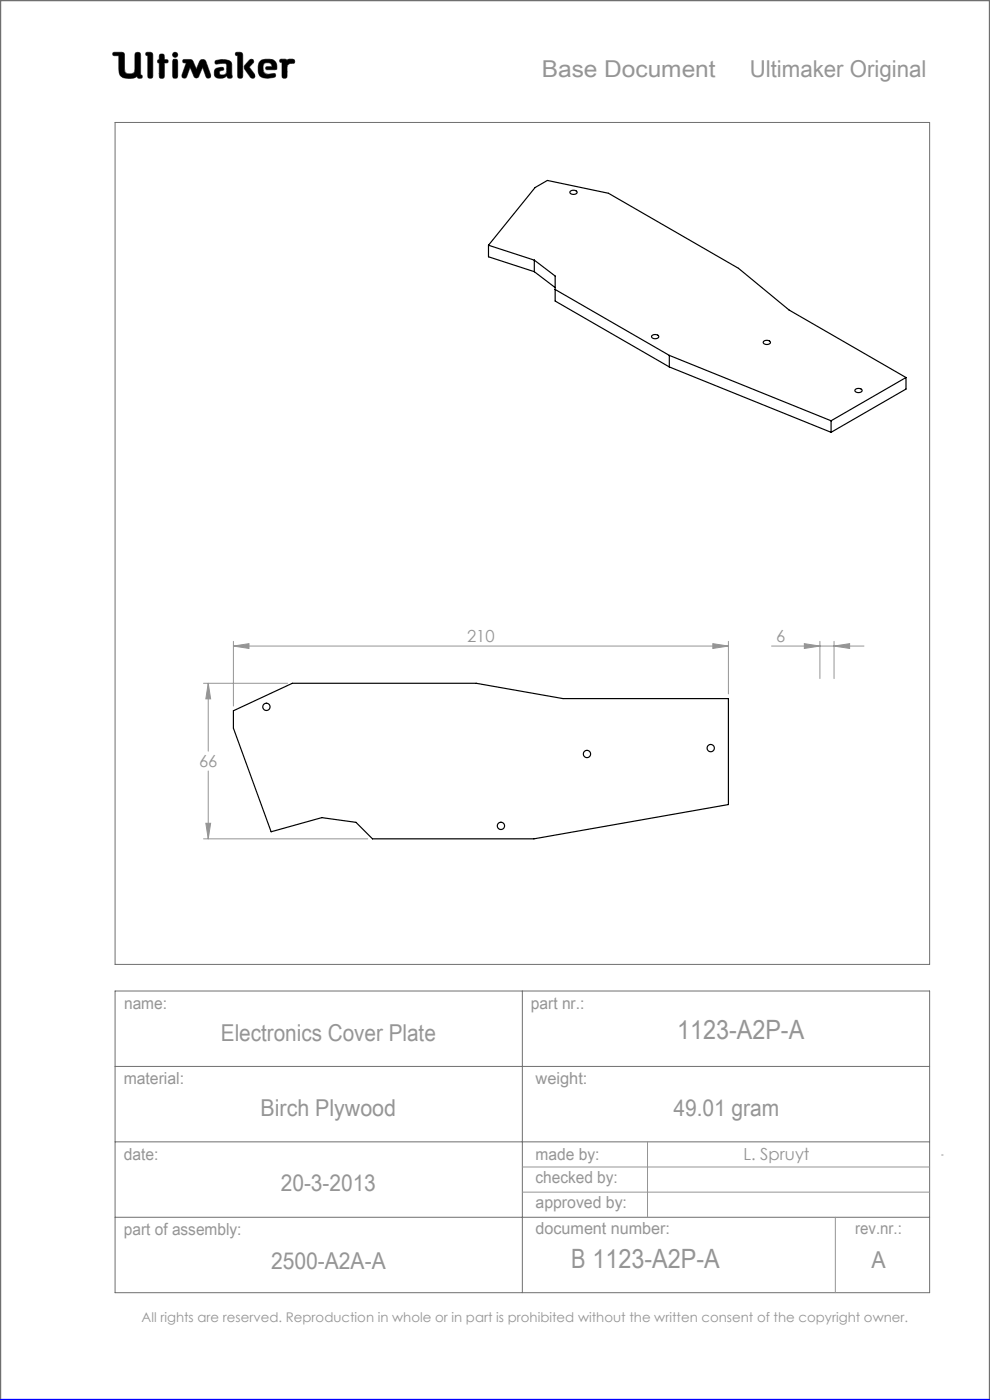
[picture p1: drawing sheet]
<svg xmlns="http://www.w3.org/2000/svg" width="210mm" height="297mm" viewBox="0 0 210 297" stroke-linecap="round" stroke-linejoin="round" font-family="sans-serif">
<g fill="none" stroke="#6f6f6f" stroke-width=".21">
<path d="M24 11.1h1.8l.5 .2 .2 4a1.62 1.62 0 0 0 2 0l.2-4a.65 .65 0 0 1 .7-.2 .65 .65 0 0 1 .4 .6v4.2l.3 .1-.1 .6a.65 .65 0 0 1-.9-.3 4 4 0 0 1-3 .2l-.6-.5-.2-.6-.1-3.6h-1.2l-.1-.3zM29.1 16.2v.1M31 11.1l1.2 .1 .2 .4v4.8a.59 .59 0 0 1-.7 .2 .59 .59 0 0 1-.4-.5v-4.3l-.4-.1zM33.8 13.4h.1M33.8 12.6h.1M33.8 12.6l-.3 .1-.1 .3 .1 .3 .3 .1M33.8 12.6v-1a.59 .59 0 0 1 .7-.1 .59 .59 0 0 1 .4 .5v.6l.6 .1a.4 .4 0 0 1 0 .6l-.6 .1-.1 3.1a.59 .59 0 0 1-.6 .1 .59 .59 0 0 1-.4-.5v-2.7M36.8 12.6h.7l.2 .5v3l-.2 .4-.3 .1-.4-.1-.2-.4v-3zM38.9 12.7l1.3-.1 .6 .2 .8 1.9 .9-2 .6-.1 .4 .1 1.2 3.2v.5l-.4 .2-.4-.1-.9-2.2-.9 2-.5 .3-.3-.2-1-2.1-.7 1.9-.3 .4-.5-.1-.2-.1v-.5l.9-2.6-.7-.1zM42.1 16.2h.1M45.7 12.9a3.6 3.6 0 0 1 3.3 .3l.2 .5v2.1a.53 .53 0 0 1-.2 .8l-.7-.1-.2-.4a1.97 1.97 0 0 1-2.5 .2 1.34 1.34 0 0 1 .4-1.8l1.3-.2 .1 .6a.74 .74 0 0 0-.9 .7 .95 .95 0 0 0 1.4 .1l.2-.6-.1-1.5a2.7 2.7 0 0 0-2 0l-.4-.2zM50.1 11.1l1.2 .1 .2 .4-.1 4.8a.59 .59 0 0 1-.6 .2 .59 .59 0 0 1-.4-.5v-4.3l-.4-.1z"/>
<path d="M52.9 12.8l.4-.2 .4 .1 .1 .4-.9 1.1 1.1 1.5 .1 .6-.2 .3h-.4a5.9 5.9 0 0 1-1.7-2.3l.2-.5zM56.6 14.8h.1M56.6 14.8l-.3-.3 .2-.3 1.2-.1-.2-.5a1.04 1.04 0 0 0-1.7 .5l.2 1.3 .8 .4M56.6 14.8h1.7l.4-.2a1.66 1.66 0 0 0-1.5-2l-1.7 .1a2.65 2.65 0 0 0-.3 3.5 3.5 3.5 0 0 0 3.2 .1l.1-.3-.2-.4-1.5 .2M56.8 15.8h.1M59.5 12.6h1.1l.3 .2a1.21 1.21 0 0 1 1.5-.1l.1 .6-1 .2-.6 .4-.1 2.5a.59 .59 0 0 1-.6 .2 .59 .59 0 0 1-.4-.5v-2.8l-.4-.2zM24.4 26h172.8v178.6h-172.8zM24.4 210.2h172.8v64h-172.8zM110.8 210.2v64M24.4 226.2h172.8M24.4 242.2h172.8M24.4 258.2h172.8"/>
<circle cx="37.2" cy="11.6" r=".56"/>
</g>
<path d="M0 297v-297h210v297" fill="none" stroke="#6f6f6f" stroke-width=".5"/>
<g fill="none" stroke="#959595" stroke-width=".21">
<path d="M49.5 137.1l3.3-.6v1.1zM49.5 136.1v13.7M49.5 137.1h105M151.2 136.5l3.3 .6-3.3 .5zM154.5 136.1v11.1M163.7 137.1h19.6M170.6 136.5l3.3 .6-3.3 .5zM173.9 136.1v7.9M176.9 137.1l3.3-.6v1.1zM176.9 136.1v7.9M43.2 145h17.8M44.2 145l.5 3.3h-1z"/>
<path d="M44.2 145v14.4M43.2 178h34.8M43.7 174.7h1l-.5 3.3zM44.2 163.6v14.4M110.8 247.6h86.4M110.8 252.9h86.4M137.4 242.2v16M177.2 258.2v16M199.7 245h.4"/>
</g>
<path d="M0 297h210" fill="none" stroke="#00f" stroke-width=".5"/>
<path d="M45.7 12.9l-.1 .4 .2 .3 1.7-.2 .6 .2-.1 1.8-.2 .4-.5 .1a.54 .54 0 0 1-.8-.5 .54 .54 0 0 1 .8-.5l.2-.1-.1-.4-.4-.1a1.31 1.31 0 0 0-1.5 .9 1.14 1.14 0 0 0 .3 1.2 1.14 1.14 0 0 0 1.2 .2l.8-.3a.23 .23 0 0 1 .3-.2 .23 .23 0 0 1 .2 .4 .58 .58 0 0 0 .8 .1 .58 .58 0 0 0 .1-.9v-2a1.32 1.32 0 0 0-1.7-1.1zM50 11.2v.5l.4 .1v4.5l.2 .3h.6l.3-.4v-4.7l-.4-.4zM53 12.7l-1.1 1.2-.1 .5 1.4 2.1 .6 .1 .3-.3v-.4l-1.2-1.7 .9-.9v-.4l-.3-.3zM55.1 13a2.66 2.66 0 0 0 .3 3.4l1.4 .2 1.3-.2 .4-.3-.2-.5-1.5 .2-.6-.2-.3-.4-.1-.9a.98 .98 0 0 1 .7-1 .98 .98 0 0 1 1.1 .5l.1 .3-1.2 .1-.1 .4 .2 .2h1.6a.49 .49 0 0 0 .5-.2 .49 .49 0 0 0 0-.6 1.57 1.57 0 0 0-2-1.4h-.9zM59.4 12.6v.5l.4 .2v3l.3 .3h.5l.3-.4v-2.3l.6-.4 .9-.1 .1-.6-.4-.3-.9 .1-.3 .2-.3-.2zM36.7 12.6l-.1 3.7 .2 .3h.6l.3-.4v-3.3l-.3-.3zM36.6 11.6a.56 .56 0 0 0 1.1 0 .56 .56 0 0 0-1.1 0zM33.9 11.6l-.1 1-.3 .2-.1 .3 .4 .3v3l.2 .2h.5l.3-.1 .1-.3v-2.8l.7-.1 .1-.4-.2-.2-.6-.1-.2-1.1zM31 11.2l-.1 .5 .4 .1 .1 4.5 .2 .3h.5l.3-.4v-4.7l-.4-.4zM38.8 12.7v.6h.7l-.9 2.7 .2 .5 .4 .1 .3-.2 .8-2.1 .9 2 .2 .2h.4l.3-.2 .9-2 .8 2.1 .5 .2 .4-.3v-.4l-1-2.8-.3-.4-.5-.1-.4 .2-.9 1.9-.9-2-.5-.1zM24 11.2l-.1 .3 .2 .3h1.1v2.7a1.73 1.73 0 0 0 2.1 2.1 2.42 2.42 0 0 0 1.8-.4l.3 .4h.6l.2-.3-.1-.3-.3-.1v-4.3l-.1-.3-.2-.2h-.6l-.3 .4v3.4a.89 .89 0 0 1-1.3 .8 .81 .81 0 0 1-.9-1.1l-.1-3.3-.5-.2z" fill-rule="evenodd" fill="#000"/>
<path d="M49.5 137.1l3.3-.6v1.1zM151.2 136.5l3.3 .6-3.3 .5zM44.2 145l.5 3.3h-1zM43.7 174.7h1l-.5 3.3zM176.9 137.1l3.3-.6v1.1zM170.6 136.5l3.3 .6-3.3 .5z" fill="#959595"/>
<g fill="none" stroke="#000" stroke-width=".25">
<path d="M103.6 52l9.9-12.2 2.6-1.5 13 2.7 27.6 15.9 10.7 8.9 24.8 14.3M103.6 52l9.7 3.2M103.6 52v2.5l9.7 3.1M113.3 55.2l4.5 3.4v5.3l24.2 13.9M113.3 55.2v2.4M113.3 57.6l4.5 3.4M121 40.6a.91 .91 0 0 1 1.4 .3 .88 .88 0 0 1-1.5-.2zM117.8 61.4l24.2 14M138.3 71.2a.91 .91 0 0 1 1.4 .3 .88 .88 0 0 1-1.5-.2zM142 75.4l34.3 13.9M142 77.8l34.3 13.9M142 75.4v2.4"/>
<path d="M162 72.4a.91 .91 0 0 1 1.4 .3 .88 .88 0 0 1-1.5-.1zM176.3 89.3v2.4M181.4 82.6a.91 .91 0 0 1 1.5 .3 .88 .88 0 0 1-1.6-.1zM192.2 80.1l-15.9 9.2M192.2 80.1v2.4l-15.9 9.2M49.5 150.8l12.5-5.8h39l18.4 3.2h35.1v22.5l-41.2 7.3h-34.3l-3.5-3.5-7.2-1-10.8 3-8-22z"/>
<circle cx="56.5" cy="150" r=".78"/>
<circle cx="124.5" cy="160" r=".78"/>
<circle cx="150.8" cy="158.7" r=".77"/>
<circle cx="106.3" cy="175.2" r=".78"/>
</g>
<g font-size="5.6" fill="#959595">
<text x="143.6" y="220.3">1123-A2P-A</text>
<text x="121.1" y="269.1">B 1123-A2P-A</text>
</g>
<g font-size="4.9" fill="#959595">
<text x="114.9" y="16.3">Base Document</text>
<text x="159" y="16.3">Ultimaker Original</text>
<text x="46.9" y="220.9">Electronics Cover Plate</text>
<text x="55.3" y="236.7">Birch Plywood</text>
<text x="142.8" y="236.7">49.01 gram</text>
<text x="59.6" y="252.7">20-3-2013</text>
<text x="57.5" y="269.3">2500-A2A-A</text>
<text x="184.9" y="269.1">A</text>
</g>
<g font-size="3.5" fill="#959595">
<text x="99.1" y="136.3">210</text>
<text x="164.6" y="136.3">6</text>
<text x="42.2" y="162.8">66</text>
<text x="26.3" y="214.1">name:</text>
<text x="112.6" y="214">part nr.:</text>
<text x="26.2" y="229.9">material:</text>
<text x="113.6" y="229.9">weight:</text>
<text x="26.3" y="246">date:</text>
<text x="113.6" y="246">made by:</text>
<text x="113.6" y="251.1">checked by:</text>
<text x="157.7" y="246.2">L. Spruyt</text>
<text x="113.6" y="256.3">approved by:</text>
<text x="26.3" y="262">part of assembly:</text>
<text x="113.6" y="261.8">document number:</text>
<text x="181.4" y="261.9">rev.nr.:</text>
</g>
<text font-size="2.8" fill="#959595" x="30" y="280.4">All rights are reserved. Reproduction in whole or in part is prohibited without the written consent of the copyright owner.</text>
</svg>
